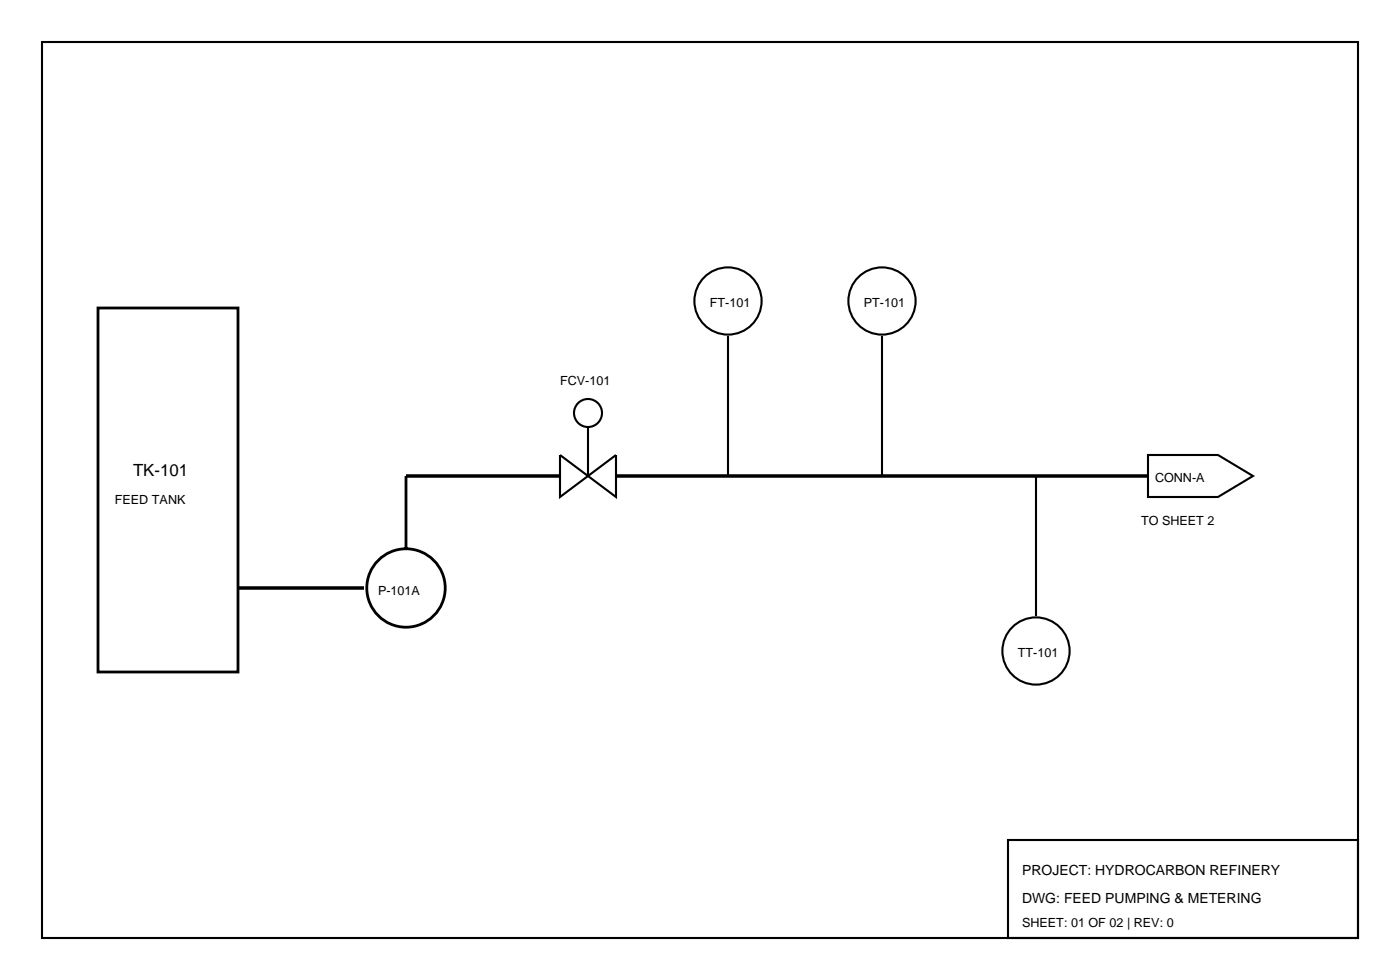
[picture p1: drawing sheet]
<svg xmlns="http://www.w3.org/2000/svg" width="353mm" height="247mm" viewBox="0 0 353 247" stroke-linecap="round" stroke-linejoin="round" font-family="sans-serif">
<g fill="none" stroke="#000" stroke-width=".53">
<path d="M10.6 10.6h331.6v225.8h-331.6zM183.4 84.7v35.2M222.2 84.7v35.2M141.1 114.7l7.1 5.2-7.1 5.3zM148.2 119.9l7-5.2v10.5zM148.2 107.6v12.3M261.1 119.9v35.3M289.3 114.7h17.6l8.8 5.2-8.8 5.3h-17.6zM254 211.7h88.2v24.7h-88.2z"/>
<circle cx="183.4" cy="75.8" r="8.5"/>
<circle cx="222.3" cy="75.8" r="8.5"/>
<circle cx="148.2" cy="104.1" r="3.5"/>
<circle cx="261.1" cy="164" r="8.5"/>
</g>
<g fill="none" stroke="#000" stroke-width=".71" stroke-linecap="butt">
<path d="M24.7 77.6h35.3v91.7h-35.3zM102.3 119.9v18.4z"/>
<circle cx="102.3" cy="148.2" r="9.9"/>
</g>
<path d="M102.3 119.9h38.8zM155.2 119.9h134.1zM60 148.2h31.7z" fill="none" stroke="#000" stroke-width=".88" stroke-linecap="butt"/>
<text font-size="4.2" x="33.5" y="119.9">TK-101</text>
<g font-size="3.5">
<text x="257.5" y="220.5">PROJECT: HYDROCARBON REFINERY</text>
<text x="257.5" y="227.5">DWG: FEED PUMPING &amp; METERING</text>
</g>
<g font-size="3.2">
<text x="178.9" y="77.3">FT-101</text>
<text x="217.7" y="77.3">PT-101</text>
<text x="141.1" y="97">FCV-101</text>
<text x="291" y="121.4">CONN-A</text>
<text x="28.9" y="127">FEED TANK</text>
<text x="287.5" y="132.3">TO SHEET 2</text>
<text x="95.2" y="149.9">P-101A</text>
<text x="256.5" y="165.5">TT-101</text>
<text x="257.5" y="233.5">SHEET: 01 OF 02 | REV: 0</text>
</g>
</svg>
